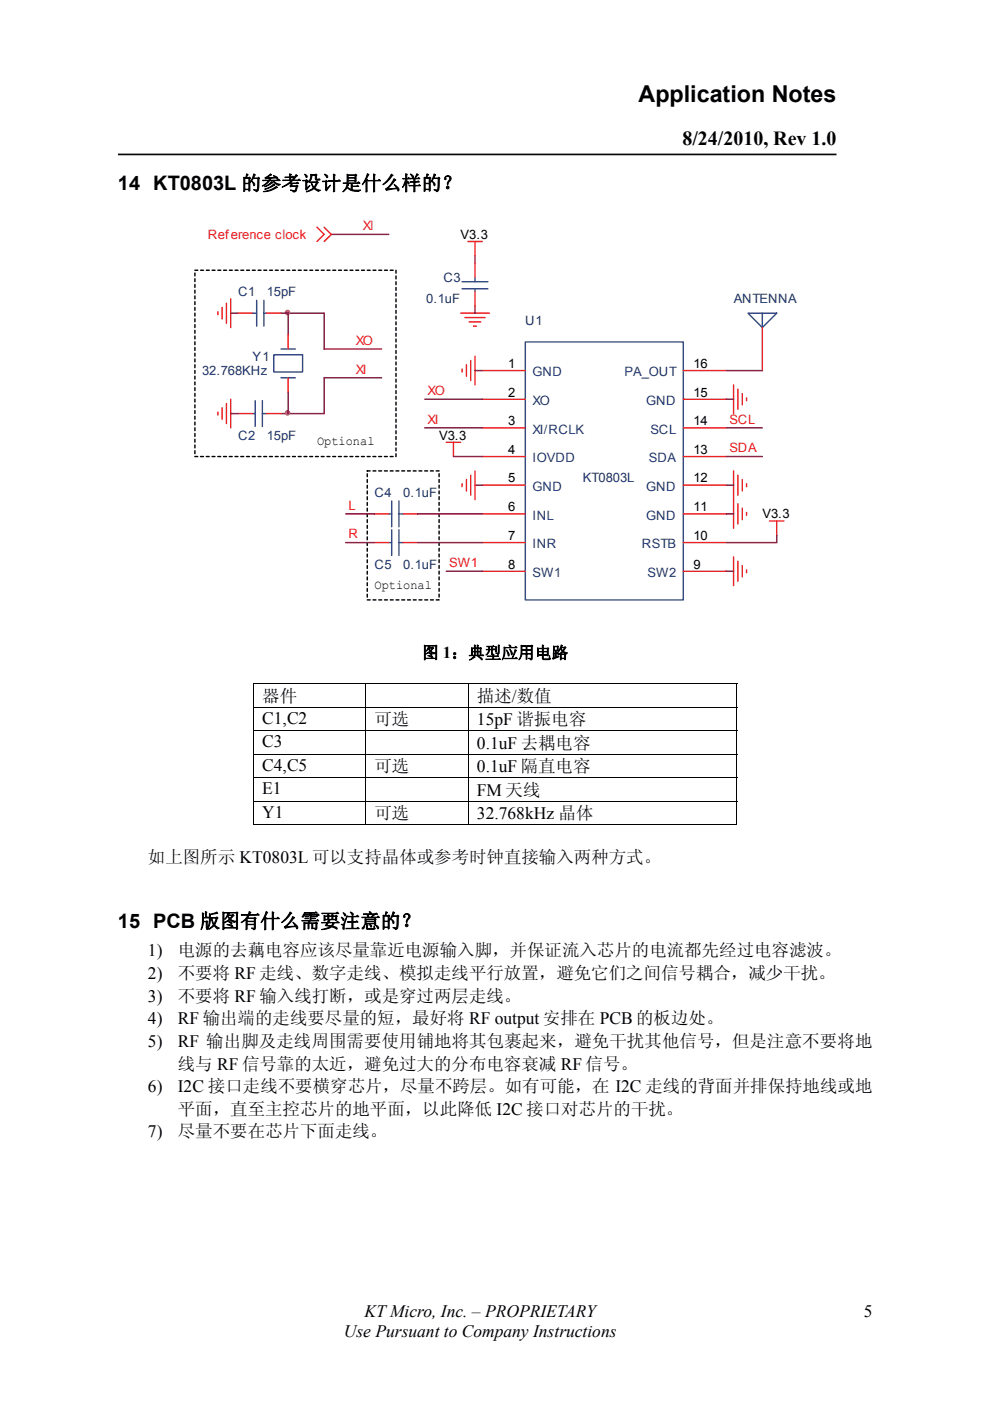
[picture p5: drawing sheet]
<svg xmlns="http://www.w3.org/2000/svg" width="210mm" height="297mm" viewBox="0 0 210 297" stroke-linecap="round" stroke-linejoin="round" font-family="sans-serif">
<path d="M25 32.7h152.4" fill="none" stroke="#040503" stroke-width=".35"/>
<g fill="none" stroke="#7a123f" stroke-width=".3">
<path d="M70.3 49.7h12.2M100.8 54.2v1.6M48.9 66.4h1.6M59.6 66.4h1.5M61.1 66.4v4.6M61.1 66.4h7.6v7.6h12.2M100.8 78.6h1.5M100.8 64.9v1.5M154.1 78.6h7.6M48.9 87.7h1.6M59.6 87.7h1.5M61.1 83.1v4.6"/>
<path d="M80.9 80.1h-12.2v7.6h-7.6M90.1 90.7h12.2M90.1 84.6h12.2M96.2 96.8h6.1M154.1 96.8h7.6M154.1 90.7h7.6M154.1 84.6h1.5M73.3 115h6.1M73.3 109h6.1M88.6 115h13.7M88.6 109h13.7M100.8 102.9h1.5"/>
<path d="M154.1 102.9h1.5M154.1 109h1.5M164.7 113.5v1.5h-10.6M94.7 121.1h7.6M154.1 121.1h1.5"/>
</g>
<g fill="none" stroke="#ee2123" stroke-width=".3">
<path d="M67.2 48.2l1.5 1.5-1.5 1.5M68.7 48.2l1.6 1.5-1.6 1.5M99.2 51.2h3.1M100.8 51.2v3M100.8 55.8v3M46.2 66.1v.6M47.1 65.2v2.4M48 64.3v4.2M48.9 63.4v6M50.5 66.4h3M56.6 66.4h3M61.1 71v3"/>
<path d="M97.7 66.4h6.1M98 78.3v.6M98.6 67.3h4.3M98.9 77.3v2.5M99.5 68.2h2.5M99.8 76.4v4.3M100.4 69.2h.7M100.8 75.5v6.1M100.8 61.8v3.1M102.3 78.6h9.1M144.9 78.6h9.2M161.7 69.4v9.2"/>
<path d="M46.2 87.4v.6M47.1 86.5v2.4M48 85.6v4.2M48.9 84.6v6.1M50.5 87.7h3M56.6 87.7h3M61.1 80.1v3M94.7 93.8h3M96.2 93.8v3M100.8 99.8v6.1M102.3 96.8h9.1M102.3 90.7h9.1"/>
<path d="M102.3 84.6h9.1M144.9 96.8h9.2M144.9 90.7h9.2M144.9 84.6h9.2M155.6 81.6v6.1M155.6 99.8v12.2M156.5 82.5v4.3M157.4 83.4v2.5M158.3 84.3v.6M79.4 109h3.1M79.4 115h3.1M85.5 109h3.1"/>
<path d="M85.5 115h3.1M98 102.6v.6M98.9 101.7v2.4M99.8 100.8v4.2M102.3 102.9h9.1M102.3 109h9.1M102.3 115h9.1M144.9 102.9h9.2M144.9 109h9.2M144.9 115h9.2M155.6 118.1v6.1M156.5 100.8v4.2"/>
<path d="M156.5 106.8v4.3M156.5 119v4.3M157.4 101.7v2.4M157.4 107.7v2.5M157.4 119.9v2.4M158.3 102.6v.6M158.3 108.6v.7M163.2 110.5h3.1M164.7 110.5v3M102.3 121.1h9.1M144.9 121.1h9.2M158.3 120.8v.6"/>
</g>
<g fill="none" stroke="#2f4ea1" stroke-width=".3">
<path d="M98 59.7h5.5M100.8 58.8v.9M53.5 66.4h.9M54.4 63.7v5.5M56 63.7v5.5M56 66.4h.6M58.1 75.2h6.1v3.7h-6.1zM59.6 74h3.1M98 61.2h5.5M100.8 61.2v.6M111.4 72.5h33.5v54.7h-33.5zM158.6 66.4h6.1l-3 3z"/>
<path d="M161.7 66.4v3M53.5 87.7h.6M54.1 84.9v5.5M55.6 87.7h1M55.6 84.9v5.5M59.6 80.1h3.1M82.5 109h.6M82.5 115h.6M83.1 106.2v5.5M83.1 112.3v5.5M84.6 109h.9M84.6 115h.9"/>
<path d="M84.6 106.2v5.5M84.6 112.3v5.5"/>
</g>
<g fill="#b4509f" stroke="#b4509f" stroke-width=".3">
<circle cx="61" cy="87.5" r=".46"/>
<circle cx="61" cy="66.3" r=".46"/>
</g>
<path d="M41.3 57.3h42.7v39.5h-42.7zM77.9 99.8h15.2v27.4h-15.2z" fill="none" stroke="#000" stroke-width=".3" stroke-dasharray=".6 .6"/>
<path d="M53.7 144.9h.1v.1h-.1zM156.2 144.9h.2v.1h-.2zM156.2 174.8h.2v.1h-.2z" fill="#000"/>
<g fill="none" stroke="#000" stroke-width=".21">
<path d="M53.7 144.9h102.7M53.7 149.9h102.7M53.7 154.9h102.7M53.7 159.9h102.7M53.7 145v4.8M53.7 150v4.8M53.7 155v4.8M53.7 160v4.8M77.5 145v4.8M77.5 150v4.8M77.5 155v4.8M77.5 160v4.8"/>
<path d="M99.3 145v4.8M99.3 150v4.8M99.3 155v4.8M99.3 160v4.8M156.3 145v4.8M156.3 150v4.8M156.3 155v4.8M156.3 160v4.8M53.7 164.9h102.7M53.7 169.8h102.7M53.7 174.8h23.7M53.7 165v4.8"/>
<path d="M53.7 169.9v5M77.5 165v4.8M77.5 169.9v5M77.6 174.8h21.6M99.3 165v4.8M99.3 169.9v5M99.4 174.8h56.8M156.3 165v4.8M156.3 169.9v5"/>
</g>
<text font-size="4.9" x="135.4" y="21.6">Application Notes</text>
<g font-size="4.2">
<text x="144.7" y="30.8">8/24/2010, Rev 1.0</text>
<text x="25" y="40.3">14 KT0803L 的参考设计是什么样的？</text>
<text x="25" y="196.7">15 PCB 版图有什么需要注意的？</text>
</g>
<g font-size="3.7">
<text x="55.6" y="148.7">器件</text>
<text x="101.2" y="148.7">描述/数值</text>
<text x="55.6" y="153.5">C1,C2</text>
<text x="79.4" y="153.7">可选</text>
<text x="101.2" y="153.7">15pF 谐振电容</text>
<text x="55.6" y="158.4">C3</text>
<text x="101.2" y="158.7">0.1uF 去耦电容</text>
<text x="55.6" y="163.4">C4,C5</text>
<text x="79.4" y="163.7">可选</text>
<text x="101.2" y="163.7">0.1uF 隔直电容</text>
<text x="55.6" y="168.4">E1</text>
<text x="55.6" y="173.4">Y1</text>
<text x="79.4" y="173.7">可选</text>
<text x="101.2" y="168.7">FM 天线</text>
<text x="101.2" y="173.7">32.768kHz 晶体</text>
<text x="31.4" y="182.9">如上图所示 KT0803L 可以支持晶体或参考时钟直接输入两种方式。</text>
<text x="31.4" y="202.7">1)</text>
<text x="37.7" y="202.7">电源的去藕电容应该尽量靠近电源输入脚，并保证流入芯片的电流都先经过电容滤波。</text>
<text x="31.4" y="207.5">2)</text>
<text x="37.7" y="207.5">不要将 RF 走线、数字走线、模拟走线平行放置，避免它们之间信号耦合，减少干扰。</text>
<text x="31.4" y="212.3">3)</text>
<text x="37.7" y="212.3">不要将 RF 输入线打断，或是穿过两层走线。</text>
<text x="31.4" y="217.1">4)</text>
<text x="31.4" y="222">5)</text>
<text x="37.7" y="217.1">RF 输出端的走线要尽量的短，最好将 RF output 安排在 PCB 的板边处。</text>
<text x="37.7" y="222">RF 输出脚及走线周围需要使用铺地将其包裹起来，避免干扰其他信号，但是注意不要将地</text>
<text x="37.7" y="226.8">线与 RF 信号靠的太近，避免过大的分布电容衰减 RF 信号。</text>
<text x="31.4" y="231.6">6)</text>
<text x="37.7" y="231.6">I2C 接口走线不要横穿芯片，尽量不跨层。如有可能，在 I2C 走线的背面并排保持地线或地</text>
<text x="37.7" y="236.4">平面，直至主控芯片的地平面，以此降低 I2C 接口对芯片的干扰。</text>
<text x="31.4" y="241.2">7)</text>
<text x="37.7" y="241.2">尽量不要在芯片下面走线。</text>
<text x="77.3" y="279.1">KT Micro, Inc. – PROPRIETARY</text>
<text x="183.2" y="279.2">5</text>
<text x="72.9" y="283.4">Use Pursuant to Company Instructions</text>
</g>
<text font-size="3.5" x="89.5" y="139.6">图 1：典型应用电路</text>
<g font-size="2.7" fill="#ee2123">
<text x="44.1" y="50.6">Reference clock</text>
<text x="77" y="48.8">XI</text>
<text x="75.5" y="73.1">XO</text>
<text x="75.5" y="79.2">XI</text>
<text x="90.7" y="83.8">XO</text>
<text x="90.7" y="89.9">XI</text>
<text x="154.7" y="89.9">SCL</text>
<text x="154.7" y="95.9">SDA</text>
<text x="73.9" y="108.1">L</text>
<text x="73.9" y="114.2">R</text>
<text x="95.3" y="120.2">SW1</text>
</g>
<g font-size="2.7">
<text x="97.7" y="50.6">V3.3</text>
<text x="107.8" y="78">1</text>
<text x="147.1" y="78">16</text>
<text x="107.8" y="84.1">2</text>
<text x="147.1" y="84.1">15</text>
<text x="67.2" y="94.4">Optional</text>
<text x="93.1" y="93.2">V3.3</text>
<text x="107.8" y="90.1">3</text>
<text x="147.1" y="90.1">14</text>
<text x="107.8" y="96.2">4</text>
<text x="147.1" y="96.2">13</text>
<text x="107.8" y="102.3">5</text>
<text x="147.1" y="102.3">12</text>
<text x="107.8" y="108.4">6</text>
<text x="147.1" y="108.4">11</text>
<text x="161.7" y="109.9">V3.3</text>
<text x="107.8" y="114.5">7</text>
<text x="147.1" y="114.5">10</text>
<text x="79.4" y="124.8">Optional</text>
<text x="107.8" y="120.5">8</text>
<text x="147.1" y="120.5">9</text>
</g>
<g font-size="2.7" fill="#25266d">
<text x="94.1" y="59.8">C3</text>
<text x="50.5" y="62.8">C1</text>
<text x="56.6" y="62.8">15pF</text>
<text x="90.4" y="64.3">0.1uF</text>
<text x="155.6" y="64.3">ANTENNA</text>
<text x="111.4" y="68.9">U1</text>
<text x="53.5" y="76.5">Y1</text>
<text x="42.9" y="79.5">32.768KHz</text>
<text x="50.5" y="93.2">C2</text>
<text x="56.6" y="93.2">15pF</text>
<text x="79.4" y="105.3">C4</text>
<text x="85.5" y="105.3">0.1uF</text>
<text x="123.6" y="102.3">KT0803L</text>
<text x="79.4" y="120.5">C5</text>
<text x="85.5" y="120.5">0.1uF</text>
</g>
<g font-size="2.7" fill="#174178">
<text x="112.9" y="79.8">GND</text>
<text x="132.5" y="79.8">PA_OUT</text>
<text x="112.9" y="85.9">XO</text>
<text x="137" y="85.9">GND</text>
<text x="112.9" y="92">XI/RCLK</text>
<text x="137.9" y="92">SCL</text>
<text x="112.9" y="98">IOVDD</text>
<text x="137.6" y="98">SDA</text>
<text x="112.9" y="104.1">GND</text>
<text x="137" y="104.1">GND</text>
<text x="112.9" y="110.2">INL</text>
<text x="137" y="110.2">GND</text>
<text x="112.9" y="116.3">INR</text>
<text x="136.1" y="116.3">RSTB</text>
<text x="112.9" y="122.4">SW1</text>
<text x="137.3" y="122.4">SW2</text>
</g>
</svg>
